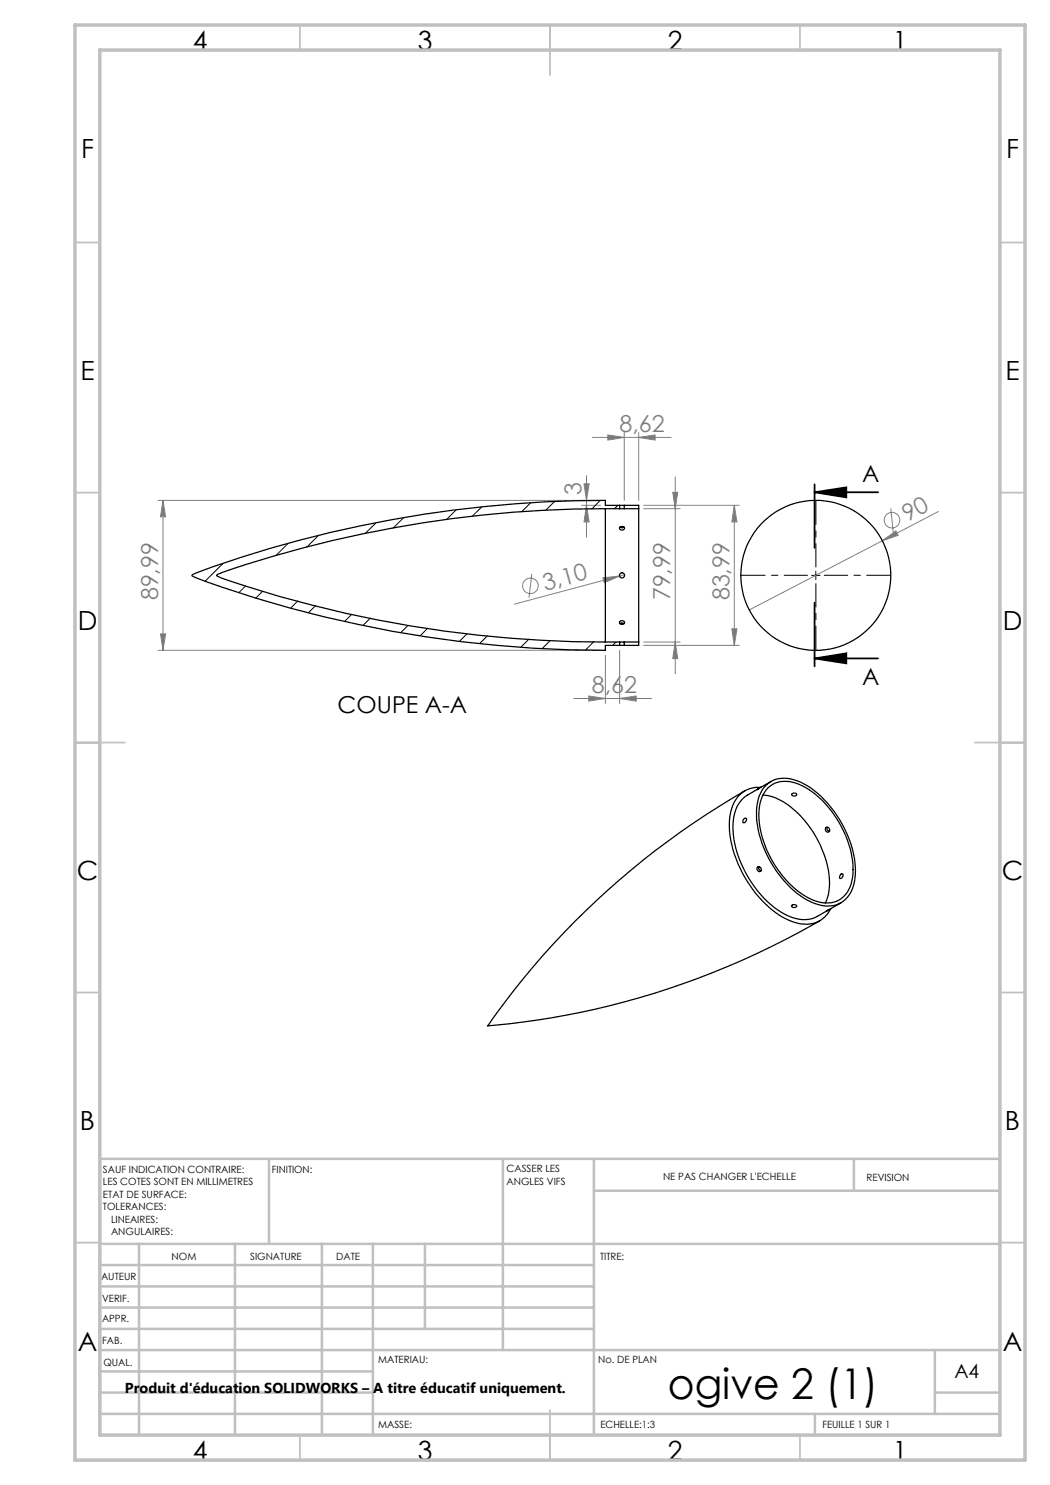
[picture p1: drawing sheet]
<svg xmlns="http://www.w3.org/2000/svg" width="210mm" height="297mm" viewBox="0 0 210 297" stroke-linecap="round" stroke-linejoin="round" font-family="sans-serif">
<g fill="none" stroke="#808080" stroke-width=".2">
<path d="M116.8 96.8h1l-.5 3.3zM117.3 95.1v12.3M118.5 87.5h15.7M121.6 87l3.2 .5-3.2 .5zM124.8 86.5v13.6M127.7 87.5l3.3-.5v1zM127.7 86.5v13.6M134.5 98.5h1l-.5 3.2zM135 95.4v39.4M31.6 100.1h88.5M32.6 100.1v30M32.6 100.1l.5 3.3h-1z"/>
<path d="M106.4 114.8l-.6 4.8M116.3 101.1h3.8M117.3 101.1l.5 3.3h-1zM120.6 115.6l3.3-.4-3 1.4zM123.9 115.2l-21 5.6M124.9 114.9l-1 .3M128.7 101.7h7.3M128.7 101.1h19.1M146.9 101.1l.5 3.3h-1zM146.9 101.1v28M176.5 108.2l2.7-2 .4 .9zM176.5 108.2l-26.6 13.8"/>
<path d="M178.2 101.7l.4 4.7M187.7 102.3l-11.2 5.9M31.6 130.1h88.5M32.1 126.8h1l-.5 3.3zM114.7 139.7h15.6M117.8 139.2l3.3 .5-3.3 .5zM121.1 131.1v9.6M123.9 139.7l3.3-.5v1zM123.9 130.1v10.6M128.7 128.4h7.3M128.7 129.1h19.1M135 128.4l.5 3.3h-1z"/>
<path d="M146.4 125.8h1l-.5 3.3z"/>
<circle cx="106.1" cy="117.2" r="1.56"/>
<circle cx="178.4" cy="104" r="1.55"/>
</g>
<path d="M162.9 98.5l6.4-1v2zM162.9 98.5h12.7M162.9 96.9v12.7M162.9 131.7l6.4-1v2zM162.9 120.5v12.8M162.9 131.7h12.7" fill="none" stroke="#000" stroke-width=".35"/>
<path d="M161.5 115.1h-13.2M163.2 113.4v-13.2M163.2 116.7v13.2M164.8 115.1h13.2" fill="none" stroke="#000" stroke-width=".2" stroke-dasharray="30.5 1.3 1.3 1.3" stroke-dashoffset="25.8"/>
<path d="M162.3 115.1h1.7M163.2 114.2v1.7" fill="none" stroke="#000" stroke-width=".2"/>
<g fill="none" stroke="#c0c0c0" stroke-width=".35">
<path d="M60 5v5M110 5v10M160 5v5M15 48.5h5M200 48.5h5M15 98.5h5M200 98.5h5M15 148.5h10M195 148.5h10M15 198.5h5M200 198.5h5M15 248.5h5"/>
<path d="M200 248.5h5M60 287v5M110 282v10M160 287v5"/>
</g>
<g fill="none" stroke="#c0c0c0" stroke-width=".5">
<path d="M53.8 231.8v17M100.6 231.8v38.2M118.8 231.8v55.2M118.8 238.2h81.2M170.8 231.8v6.4M200 231.8h-180v55.2M20 248.8h180M20 257.3h98.8M20 253h98.8M27.8 248.8v38.2M47 248.8v38.2M64.4 248.8v38.2"/>
<path d="M74.6 248.8v38.2M85 248.8v17M20 265.8h98.8M20 261.5h98.8M20 278.5h54.6M20 274.3h54.6M20 270h180M187 278.5h13M187 270v12.8M20 282.8h180M163 282.8v4.2"/>
</g>
<path d="M15 5h190v287h-190zM20 10h180v277h-180z" fill="none" stroke="#c0c0c0" stroke-width=".7"/>
<path d="M162.9 98.5l6.4-1v2zM162.9 131.7l6.4-1v2z" fill="#000"/>
<g fill="#808080">
<path d="M120.6 115.6l3.3-.4-3 1.4z"/>
<path d="M176.5 108.2l2.7-2 .4 .9z"/>
<path d="M127.7 87.5l3.3-.5v1zM121.6 87l3.2 .5-3.2 .5z"/>
<path d="M117.8 139.2l3.3 .5-3.3 .5zM123.9 139.7l3.3-.5v1z"/>
<path d="M134.5 98.5h1l-.5 3.2zM135 128.4l.5 3.3h-1zM146.9 101.1l.5 3.3h-1zM146.4 125.8h1l-.5 3.3z"/>
<path d="M32.6 100.1l.5 3.3h-1zM32.1 126.8h1l-.5 3.3z"/>
<path d="M116.8 96.8h1l-.5 3.3zM117.3 101.1l.5 3.3h-1z"/>
</g>
<g fill="none" stroke="#000" stroke-width=".25">
<path d="M121.1 101.7v26.7M121.1 101.7a235.2 235.2 0 0 0-77.5 13.1l-.3 .2 .2 .2a28.6 28.6 0 0 0 5.6 2 236.9 236.9 0 0 0 72 11.2M121.1 101.7h2.8M123.9 101.7h.9M123.9 101.1h.9M123.9 101.1h-2.8v-1a236.1 236.1 0 0 0-82.5 14.8l-.2 .2a7.1 7.1 0 0 0 2.7 1.2 237.6 237.6 0 0 0 80 13.8v-1h2.8M123.9 101.1v.6M124 105.4a.48 .48 0 0 1 .6-.1 .48 .48 0 0 1 .2 .6 .48 .48 0 0 1-.6 .1 .48 .48 0 0 1-.2-.6zM124 105.4l.4 .1 .4-.1M124.8 101.7h2.9M124.8 101.1v.6M124.8 101.1h2.9v.6"/>
<path d="M127.7 101.7v26.7M121.1 128.4h2.8M123.9 128.4h.9M123.9 129.1h.9M123.9 128.4v.7M124 124.3a.45 .45 0 0 1 .6-.2 .45 .45 0 0 1 .1 .7 .45 .45 0 0 1-.5 0 .45 .45 0 0 1-.2-.5zM124 124.7l.3-.1 .5 .1M124.8 128.4h2.9M124.8 128.4v.7M127.7 128.4v.7h-2.9M149 158.1a160.2 160.2 0 0 0-51.5 47.1 159.5 159.5 0 0 0 66.5-21.1M151.5 157.9l-2 1.1a6.5 6.5 0 0 0-2.9 5.6 21.1 21.1 0 0 0 5.6 14.3 13 13 0 0 0 8.6 5l1.2-.1a9.5 9.5 0 0 0 3.5-1.7"/>
<path d="M152.1 157.5a5.6 5.6 0 0 0-5.9 4.8 18.6 18.6 0 0 0 2.2 12.2 21.7 21.7 0 0 0 9 9.4 7 7 0 0 0 6.9 0l.9-.7 1-1.5M152.6 159a12.3 12.3 0 0 1 7.8 4.5 21.3 21.3 0 0 1 5.5 13.1l-.2 2.2-.6 1.8M153.2 157.1a5.6 5.6 0 0 1 6.3-.9 18.8 18.8 0 0 1 9.3 9.2 16.7 16.7 0 0 1 1.9 11.7 5.3 5.3 0 0 1-7.1 3.8 17.3 17.3 0 0 1-9-7.8 18.6 18.6 0 0 1-3.1-12.6l.4-1.4 .5-1.1zM153.6 157.5a5.8 5.8 0 0 1 6.9-.3 20.4 20.4 0 0 1 10.1 17.4 6.2 6.2 0 0 1-3.2 5.6 6.9 6.9 0 0 1-6.2-.9 20.5 20.5 0 0 1-9.4-17.1 7 7 0 0 1 1.8-4.7zM154.2 156.3l-2.8 1.6 .4-.2M158.4 158.8a.5 .5 0 0 1 .5-.2 .5 .5 0 0 1 .4 .5 .52 .52 0 0 1-.6 .1 .52 .52 0 0 1-.3-.4zM148.7 163.9l.3-.3a.5 .5 0 0 1 .3 .6 .5 .5 0 0 1-.6 .3l-.1-.2zM151.8 173.4v.4l.4 .3M165.5 165.4v.6l.4 .2M168.2 174.8a.35 .35 0 0 1 .5 .2 .35 .35 0 0 1-.2 .5l-.4 .2a.56 .56 0 0 1 .1-.9zM158.4 181a.56 .56 0 0 1 .9 .3 .49 .49 0 0 1-.6 .3 .49 .49 0 0 1-.3-.6zM168.2 180.5l-2.8 1.7 .4-.3"/>
<circle cx="124.4" cy="115.1" r=".52"/>
<circle cx="163.2" cy="115.1" r="15"/>
<circle cx="151.8" cy="173.8" r=".47"/>
<circle cx="165.5" cy="165.9" r=".48"/>
</g>
<g fill="none" stroke="#000" stroke-width=".2">
<path d="M44.6 112.7l-3.6 3.5M49.1 117.2l-1.3 1.3M52.5 118.2l-1.3 1.4M57.5 108.8l-2.3 2.3M63.6 107.1l-2.3 2.3M75.2 104.6l-2.1 2.1M80.7 103.6l-2.1 2M91.3 101.9l-2 2M96.3 101.5l-1.9 1.8M106.1 100.6l-1.8 1.8M110.9 100.3l-1.8 1.8M120.1 100.1l-1.7 1.7"/>
<path d="M123.6 101.1l-.7 .6M59.5 120.2l-1.4 1.4M63.1 121.1l-1.4 1.5M70.3 122.9l-1.3 1.3M74.1 123.6l-1.4 1.4M81.6 125.1l-1.4 1.4M85.5 125.7l-1.4 1.4M93.4 126.7l-1.5 1.6M97.5 127.2l-1.5 1.5M105.8 127.8l-1.6 1.6M110 128.1l-1.6 1.6M118.7 128.3l-1.6 1.7"/>
<path d="M123.2 128.4l-.7 .7"/>
</g>
<text font-size="8.5" x="133.6" y="279.7">ogive 2 (1)</text>
<g font-size="5.3">
<text x="38.5" y="9.9">4</text>
<text x="83.5" y="9.9">3</text>
<text x="133.6" y="9.9">2</text>
<text x="178.6" y="9.9">1</text>
<text x="16.2" y="31.7">F</text>
<text x="201.2" y="31.7">F</text>
<text x="16.1" y="75.9">E</text>
<text x="201.1" y="75.9">E</text>
<text x="15.5" y="125.9">D</text>
<text x="200.5" y="125.9">D</text>
<text x="15.4" y="175.9">C</text>
<text x="200.4" y="175.9">C</text>
<text x="16" y="225.9">B</text>
<text x="201" y="225.9">B</text>
<text x="15.5" y="270.2">A</text>
<text x="200.5" y="270.2">A</text>
<text x="38.5" y="291.9">4</text>
<text x="83.5" y="291.9">3</text>
<text x="133.6" y="291.9">2</text>
<text x="178.6" y="291.9">1</text>
</g>
<g font-size="4.7" fill="#808080">
<text x="123.9" y="86.5">8,62</text>
<text x="116.3" y="99" transform="rotate(-90 116.3 99)">3</text>
<text x="181.5" y="104.3" transform="rotate(-28 181.5 104.3)">90</text>
<text x="109" y="118.1" transform="rotate(-15 109 118.1)">3,10</text>
<text x="31.6" y="120.1" transform="rotate(-90 31.6 120.1)">89,99</text>
<text x="134" y="120.1" transform="rotate(-90 134 120.1)">79,99</text>
<text x="145.9" y="120.1" transform="rotate(-90 145.9 120.1)">83,99</text>
<text x="118.4" y="138.7">8,62</text>
</g>
<g font-size="4.7">
<text x="172.4" y="96.4">A</text>
<text x="172.4" y="137">A</text>
<text x="67.5" y="142.6">COUPE A-A</text>
</g>
<text font-size="3.9" x="190.9" y="275.5">A4</text>
<text font-size="2.9" x="25" y="278.6">Produit d'éducation SOLIDWORKS – A titre éducatif uniquement.</text>
<g font-size="2">
<text x="20.6" y="234.6">SAUF INDICATION CONTRAIRE:</text>
<text x="20.6" y="237.1">LES COTES SONT EN MILLIMETRES</text>
<text x="20.6" y="239.6">ETAT DE SURFACE:</text>
<text x="54.4" y="234.6">FINITION:</text>
<text x="101.3" y="234.5">CASSER LES</text>
<text x="101.3" y="237">ANGLES VIFS</text>
<text x="132.6" y="236">NE PAS CHANGER L'ECHELLE</text>
<text x="173.3" y="236.2">REVISION</text>
<text x="20.6" y="242.1">TOLERANCES:</text>
<text x="22.2" y="244.6">LINEAIRES:</text>
<text x="22.2" y="247.1">ANGULAIRES:</text>
<text x="34.3" y="252">NOM</text>
<text x="50" y="251.9">SIGNATURE</text>
<text x="67.2" y="251.9">DATE</text>
<text x="120" y="251.9">TITRE:</text>
<text x="20.2" y="256.1">AUTEUR</text>
<text x="20.4" y="260.3">VERIF.</text>
<text x="20.4" y="264.4">APPR.</text>
<text x="20.5" y="268.8">FAB.</text>
<text x="20.7" y="273.1">QUAL.</text>
<text x="75.7" y="272.5">MATERIAU:</text>
<text x="119.6" y="272.5">No. DE PLAN</text>
<text x="75.6" y="285.5">MASSE:</text>
<text x="120.1" y="285.6">ECHELLE:1:3</text>
<text x="164.5" y="285.6">FEUILLE 1 SUR 1</text>
</g>
</svg>
